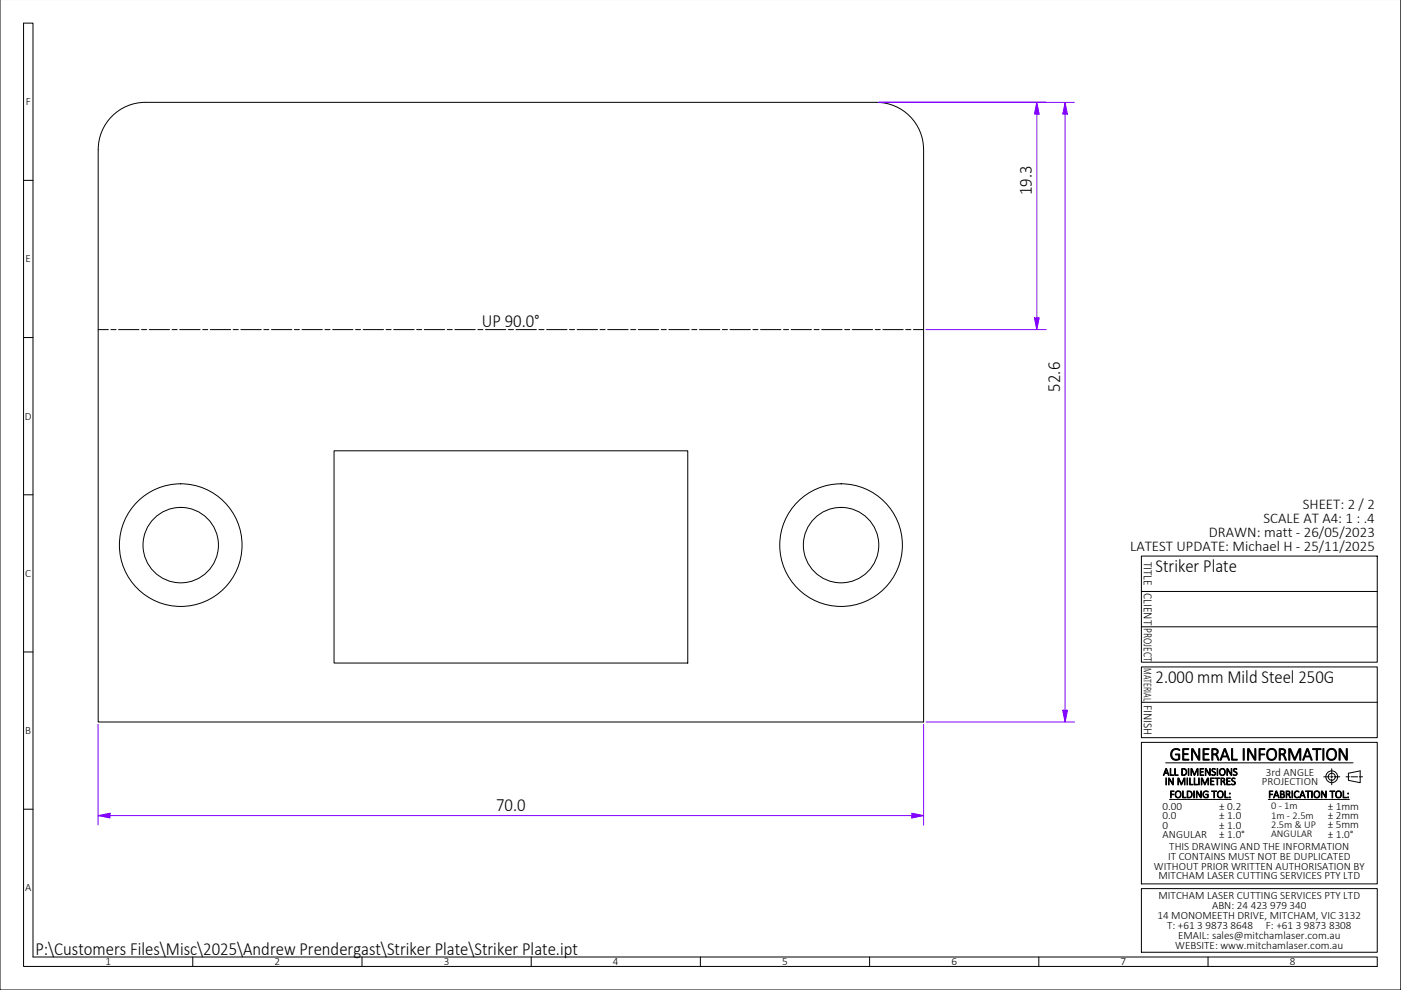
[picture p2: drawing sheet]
<svg xmlns="http://www.w3.org/2000/svg" width="297mm" height="210mm" viewBox="0 0 297 210" stroke-linecap="round" stroke-linejoin="round" font-family="sans-serif">
<!-- layer: Bend Centerline (ISO) -->
<g fill="none" stroke="#000" stroke-width=".21">
<path d="M20.8 69.9h2.2M23.5 69.9h1.1M25.1 69.9h4.4M30 69.9h1.1M31.6 69.9h4.3M36.5 69.9h1.1M38.1 69.9h4.3M43 69.9h1M44.6 69.9h4.3M49.4 69.9h1.1M51.1 69.9h4.3M55.9 69.9h1.1"/>
<path d="M57.6 69.9h4.3M62.4 69.9h1.1M64 69.9h4.3M68.9 69.9h1.1M70.5 69.9h4.3M75.4 69.9h1.1M77 69.9h4.3M81.9 69.9h1M83.5 69.9h4.3M88.3 69.9h1.1M90 69.9h4.3M94.8 69.9h1.1"/>
<path d="M96.4 69.9h4.4M101.3 69.9h1.1M102.9 69.9h4.3M107.8 69.9h1.1M109.4 69.9h4.3M114.3 69.9h1M115.9 69.9h4.3M120.7 69.9h1.1M122.4 69.9h4.3M127.2 69.9h1.1M128.8 69.9h4.4M133.7 69.9h1.1"/>
<path d="M135.3 69.9h4.3M140.2 69.9h1.1M141.8 69.9h4.3M146.7 69.9h1.1M148.3 69.9h4.3M153.2 69.9h1M154.8 69.9h4.3M159.6 69.9h1.1M161.2 69.9h4.4M166.1 69.9h1.1M167.7 69.9h4.4M172.6 69.9h1.1"/>
<path d="M174.2 69.9h4.3M179.1 69.9h1.1M180.7 69.9h4.3M185.6 69.9h1M187.2 69.9h4.3M192 69.9h1.1M193.7 69.9h2.1"/>
</g>
<!-- layer: Visible (ISO) -->
<g fill="none" stroke="#000" stroke-width=".21">
<path d="M30.8 21.7a10 10 0 0 0-10 10v121.4h175v-121.4a10 10 0 0 0-10-10h-155M70.8 95.6h75v45h-75z"/>
<circle cx="38.3" cy="115.6" r="8"/>
<circle cx="38.3" cy="115.6" r="13"/>
<circle cx="178.3" cy="115.6" r="13"/>
<circle cx="178.3" cy="115.6" r="8"/>
</g>
<!-- layer: Border (ISO) -->
<g fill="none" stroke="#000" stroke-width=".21">
<path d="M0 0v209.9h297v-209.9M0 104.9h.1M297 104.9h.1M248 169.5h13M268.9 169.5h17.2M280.7 164.7h1.2M282.1 164.7h.5M282.4 163v1.2M282.4 164.4v.5M282.4 165.2v1.2M282.9 164.7h1.2M285.4 164.7h.7"/>
<path d="M285.9 163.9l2.5-.5v2.6l-2.5-.6zM286.4 164.7h1.4M288.2 164.7h.7"/>
<circle cx="282.4" cy="164.7" r="1.25"/>
<circle cx="282.4" cy="164.7" r=".75"/>
</g>
<!-- layer: Title (ISO) -->
<g fill="none" stroke="#000" stroke-width=".21">
<path d="M5 4.9h2v198h285v2h-287zM5 38.2h2M5 71.6h2M5 104.9h2M242 117.9h50v22.5h-50zM5 138.2h2M242 125.4h50M242 132.9h50M242 141.4h50v15h-50zM242 157.4h50v30h-50zM242 148.9h50M5 171.6h2"/>
<path d="M247.1 161.7h39.8M242 188.4h50v13.5h-50zM40.9 202.9v2M76.8 202.9v2M112.6 202.9v2M148.5 202.9v2M184.4 202.9v2M220.2 202.9v2M256.1 202.9v2M297 209.9h.1"/>
</g>
<!-- layer: Dimension (ISO) -->
<path d="M219.8 21.7v2.5" fill="none" stroke="#8000ff" stroke-width=".21"/>
<path d="M219.8 21.7l.5 2.5h-1z" fill="#8000ff"/>
<path d="M219.8 21.7l.5 2.5h-1zM219.8 67.4v2.5" fill="none" stroke="#8000ff" stroke-width=".21"/>
<path d="M219.3 67.4h1l-.5 2.5z" fill="#8000ff"/>
<path d="M186.3 21.7h35.5M219.8 24.2v43.2M225.8 21.7v2.5M196.3 69.9h25.5M219.3 67.4h1l-.5 2.5z" fill="none" stroke="#8000ff" stroke-width=".21"/>
<path d="M225.8 21.7l.5 2.5h-1z" fill="#8000ff"/>
<path d="M225.8 21.7l.5 2.5h-1zM225.8 150.6v2.5" fill="none" stroke="#8000ff" stroke-width=".21"/>
<path d="M225.3 150.6h1l-.5 2.5z" fill="#8000ff"/>
<path d="M186.3 21.7h41.5M225.8 24.2v126.4M196.3 153.1h31.5M225.3 150.6h1l-.5 2.5zM193.3 172.9h2.5" fill="none" stroke="#8000ff" stroke-width=".21"/>
<path d="M193.3 172.4l2.5 .5-2.5 .5z" fill="#8000ff"/>
<path d="M20.8 172.9h2.5M193.3 172.4l2.5 .5-2.5 .5z" fill="none" stroke="#8000ff" stroke-width=".21"/>
<path d="M20.8 172.9l2.5-.5v1z" fill="#8000ff"/>
<path d="M20.8 153.6v21.3M195.8 153.6v21.3M20.8 172.9l2.5-.5v1zM23.3 172.9h170" fill="none" stroke="#8000ff" stroke-width=".21"/>
<g font-size="3.9">
<text x="218.8" y="41.4" transform="rotate(-90 218.8 41.4)">19.3</text>
<text x="102.2" y="69.4">UP 90.0°</text>
<text x="224.8" y="83" transform="rotate(-90 224.8 83)">52.6</text>
<text x="245" y="121.3">Striker Plate</text>
<text x="245" y="144.8">2.000 mm Mild Steel 250G</text>
<text x="248" y="161.2">GENERAL INFORMATION</text>
<text x="105.2" y="171.9">70.0</text>
<text x="7.5" y="202.4">P:\Customers Files\Misc\2025\Andrew Prendergast\Striker Plate\Striker Plate.ipt</text>
</g>
<g font-size="3.1">
<text x="276.2" y="107.8">SHEET: 2 / 2</text>
<text x="256.3" y="113.8">DRAWN: matt - 26/05/2023</text>
<text x="267.9" y="110.9">SCALE AT A4: 1 : .4</text>
<text x="239.6" y="116.8">LATEST UPDATE: Michael H - 25/11/2025</text>
</g>
<g font-size="2.7">
<text x="242.5" y="119.1" transform="rotate(90 242.5 119.1)">TITLE</text>
<text x="242.5" y="125.8" transform="rotate(90 242.5 125.8)">CLIENT</text>
<text x="242.5" y="133.1" transform="rotate(90 242.5 133.1)">PROJECT</text>
<text x="242.5" y="149.5" transform="rotate(90 242.5 149.5)">FINISH</text>
</g>
<text font-size="2.5" x="242.5" y="141.7" transform="rotate(90 242.5 141.7)">MATERIAL</text>
<g font-size="2.4">
<text x="5.5" y="22.3">F</text>
<text x="5.4" y="55.7">E</text>
<text x="5.3" y="89">D</text>
<text x="5.4" y="122.3">C</text>
<text x="5.4" y="155.7">B</text>
<text x="267.5" y="166.5">PROJECTION</text>
<text x="268.4" y="164.5">3rd ANGLE</text>
<text x="246.5" y="171.7">0.00</text>
<text x="246.5" y="173.7">0.0</text>
<text x="258.5" y="171.7">± 0.2</text>
<text x="258.5" y="173.7">± 1.0</text>
<text x="281.5" y="171.7">± 1mm</text>
<text x="281.5" y="173.7">± 2mm</text>
<text x="246.5" y="175.7">0</text>
<text x="246.5" y="177.7">ANGULAR</text>
<text x="258.5" y="175.7">± 1.0</text>
<text x="258.5" y="177.7">± 1.0°</text>
<text x="281.5" y="175.7">± 5mm</text>
<text x="281.5" y="177.7">± 1.0°</text>
<text x="244.7" y="184.4">WITHOUT PRIOR WRITTEN AUTHORISATION BY</text>
<text x="247.6" y="182.3">IT CONTAINS MUST NOT BE DUPLICATED</text>
<text x="247.9" y="180.2">THIS DRAWING AND THE INFORMATION</text>
<text x="5.3" y="189">A</text>
<text x="245.6" y="186.5">MITCHAM LASER CUTTING SERVICES PTY LTD</text>
<text x="245.6" y="190.7">MITCHAM LASER CUTTING SERVICES PTY LTD</text>
<text x="245.4" y="194.9">14 MONOMEETH DRIVE, MITCHAM, VIC 3132</text>
<text x="247.4" y="196.9">T: +61</text>
<text x="253.9" y="196.9">3</text>
<text x="255.6" y="196.9">9873</text>
<text x="257" y="192.7">ABN: 24</text>
<text x="260.9" y="196.9">8648</text>
<text x="265.2" y="192.7">423</text>
<text x="268.4" y="196.9">F: +61</text>
<text x="269.3" y="192.7">979</text>
<text x="273.4" y="192.7">340</text>
<text x="274.7" y="196.9">3</text>
<text x="276.4" y="196.9">9873</text>
<text x="281.8" y="196.9">8308</text>
<text x="249.2" y="201.2">WEBSITE: www.mitchamlaser.com.au</text>
<text x="249.8" y="199">EMAIL: sales@mitchamlaser.com.au</text>
<text x="22.3" y="204.7">1</text>
<text x="58.2" y="204.7">2</text>
<text x="94.1" y="204.7">3</text>
<text x="130" y="204.7">4</text>
<text x="165.8" y="204.6">5</text>
<text x="201.7" y="204.7">6</text>
<text x="237.6" y="204.6">7</text>
<text x="273.5" y="204.7">8</text>
</g>
<g font-size="2.3">
<text x="246.6" y="164.4">ALL DIMENSIONS</text>
<text x="247" y="166.4">IN MILLIMETRES</text>
<text x="248" y="169.2">FOLDING TOL:</text>
<text x="268.9" y="169.2">FABRICATION TOL:</text>
</g>
<g font-size="2.2">
<text x="269.5" y="171.6">0 - 1m</text>
<text x="269.5" y="173.6">1m - 2.5m</text>
<text x="269.5" y="175.6">2.5m &amp; UP</text>
<text x="269.5" y="177.6">ANGULAR</text>
</g>
</svg>
